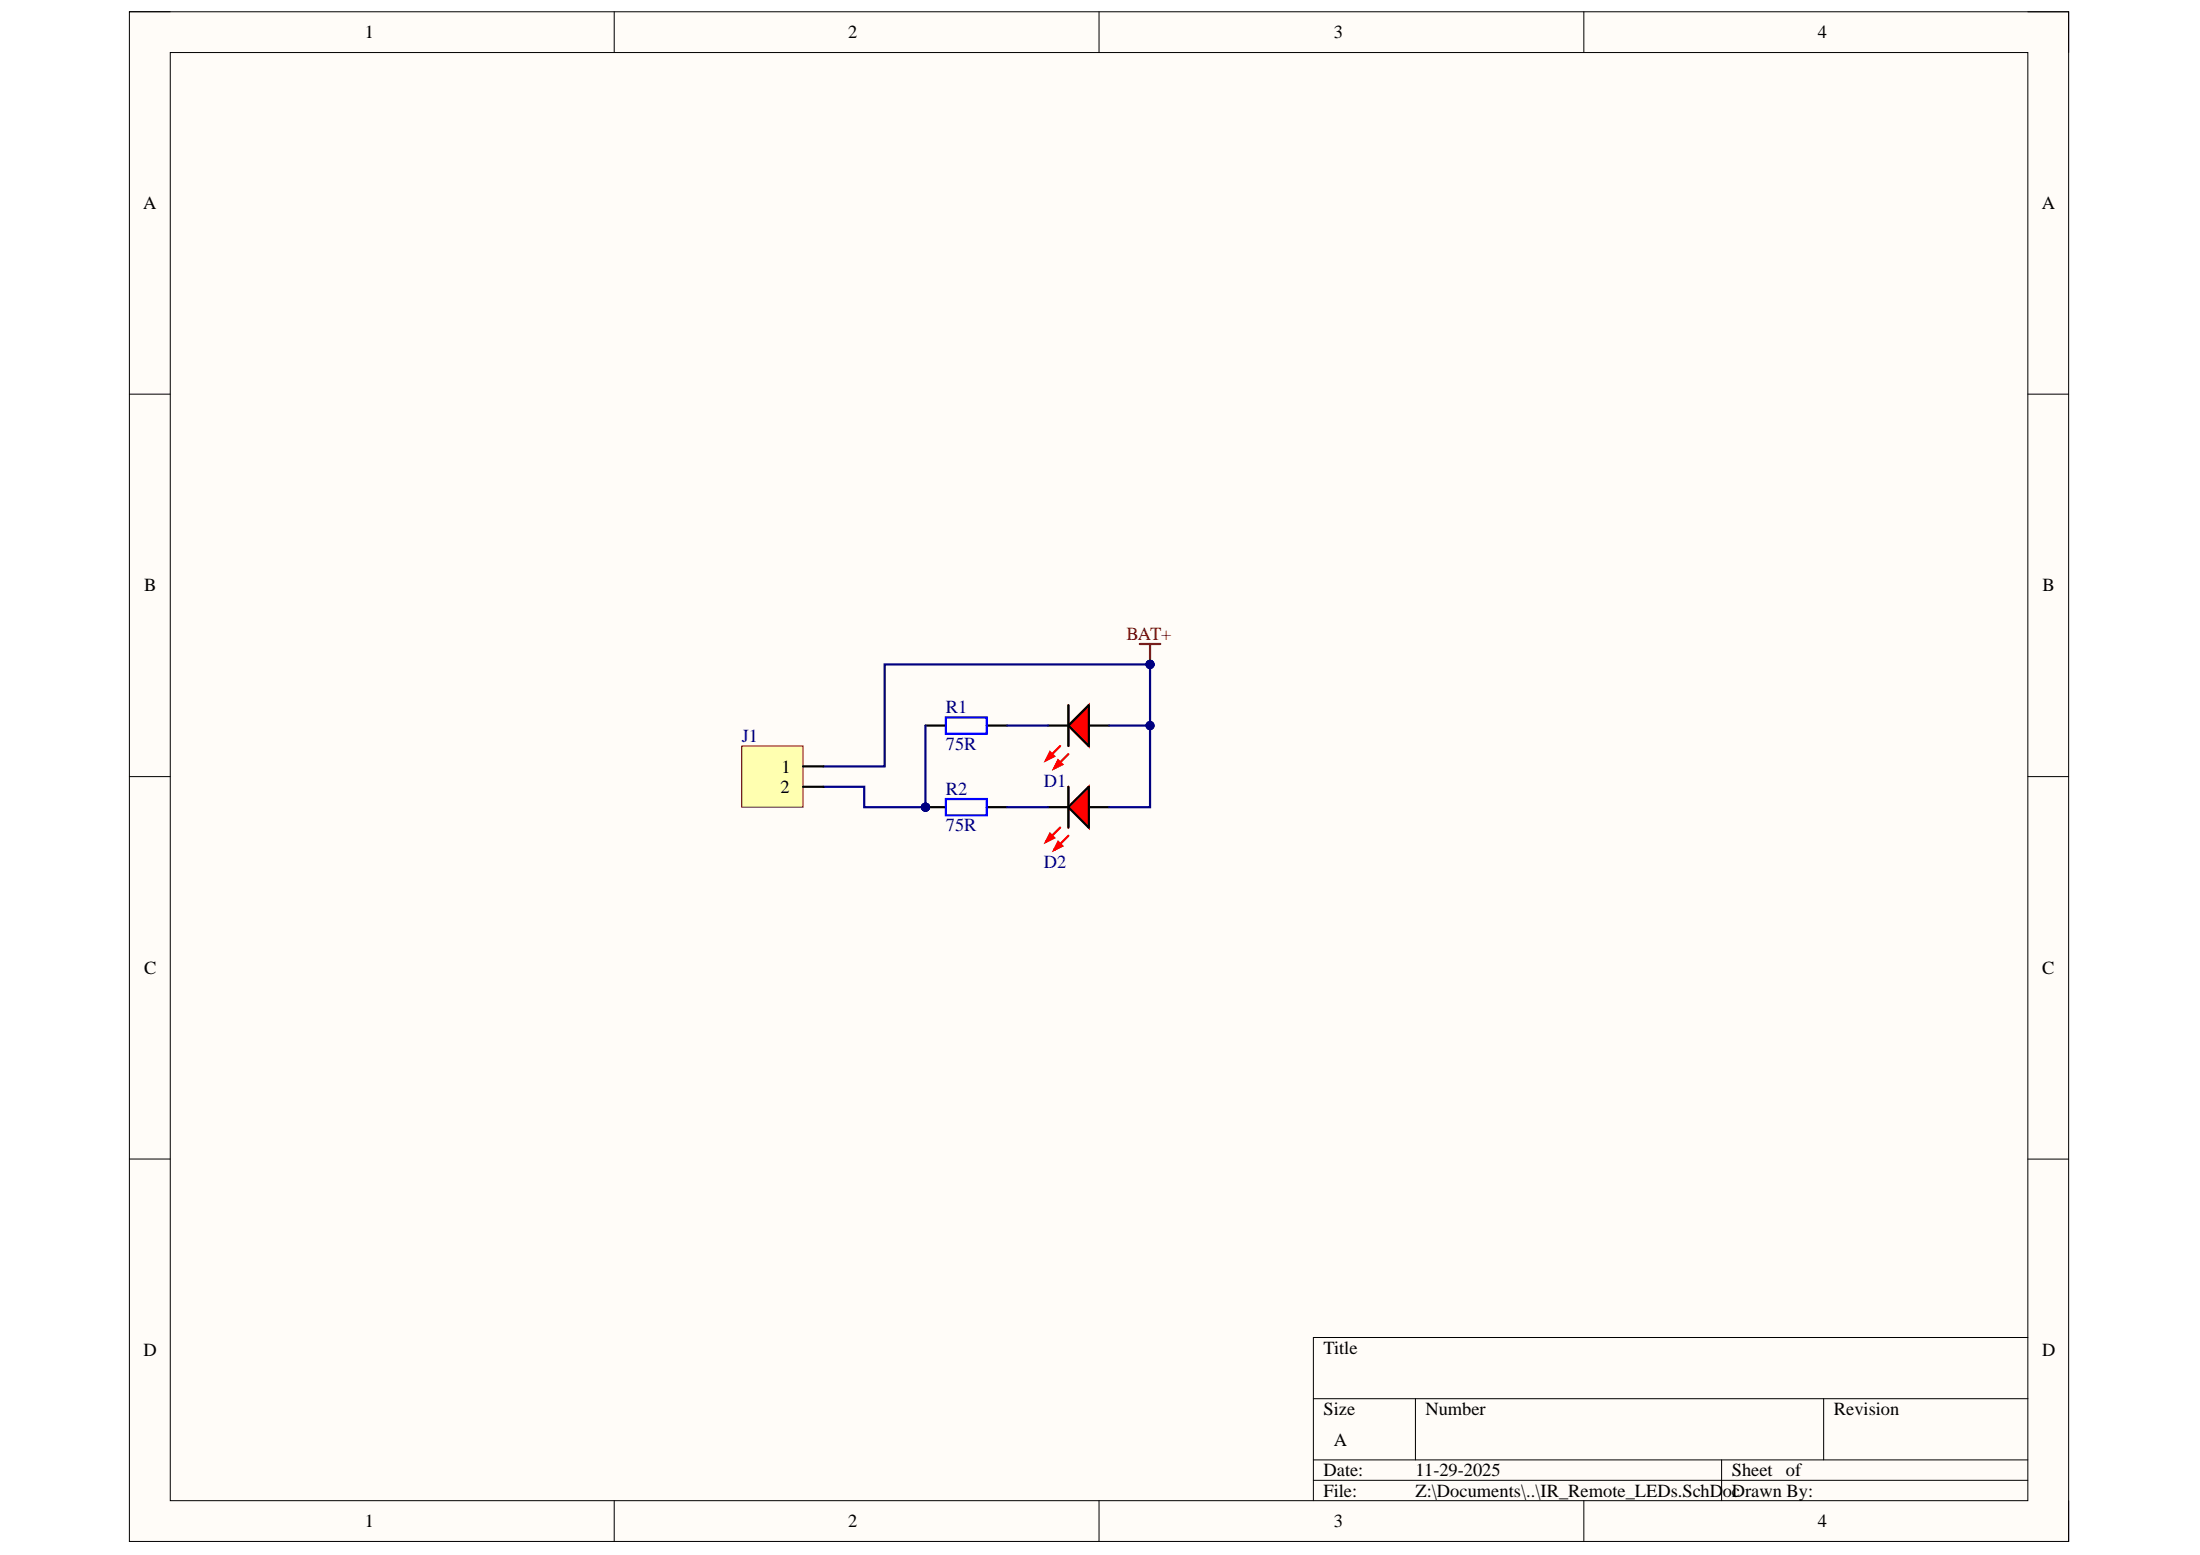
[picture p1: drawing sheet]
<svg xmlns="http://www.w3.org/2000/svg" width="297mm" height="210mm" viewBox="0 0 297 210" stroke-linecap="round" stroke-linejoin="round" font-family="sans-serif">
<path d="M17.5 1.6h261.8v206.5h-261.8z" fill-rule="evenodd" fill="#fffcf8"/>
<path d="M17.5 1.6h261.8v206.5h-261.8z" fill="none" stroke="#000" stroke-width=".14"/>
<path d="M23 7.1h250.8v195.5h-250.8z" fill-rule="evenodd" fill="#fffcf8"/>
<g fill="none" stroke="#000" stroke-width=".14">
<path d="M17.5 1.6h5.5M23 7.1h250.8v195.5h-250.8zM82.9 1.6v5.5M148.4 1.6v5.5M213.8 1.6v5.5M273.8 1.6h5.5v5.5M17.5 53.2h5.5M273.8 53.2h5.5M17.5 104.8h5.5M273.8 104.8h5.5M17.5 156.5h5.5M273.8 156.5h5.5"/>
<path d="M177.3 188.8h96.5M177.3 197.1h96.5M177.3 199.8h96.5M191.1 188.8v8.3M232.4 197.1v5.5M246.2 188.8v8.3M273.8 180.5h-96.5v22.1M82.9 202.6v5.5M148.4 202.6v5.5M213.8 202.6v5.5M279.3 202.6v5.5"/>
</g>
<path d="M141.5 97.9h2.8M147 97.9h2.8" fill="none" stroke="#000" stroke-width=".3"/>
<path d="M144.3 97.9l2.7-2.7v5.5z" fill="#f00"/>
<path d="M144.3 97.9l2.7-2.7v5.5zM143.1 100.7l-1.9 1.9M144.3 101.8l-2 1.9" fill="none" stroke="#f00" stroke-width=".3"/>
<path d="M141.8 101.5l.5 .6-1.1 .5z" fill="#f00"/>
<path d="M141.8 101.5l.5 .6-1.1 .5z" fill="none" stroke="#f00" stroke-width=".3"/>
<path d="M142.9 102.6l.5 .6-1.1 .5z" fill="#f00"/>
<path d="M144.3 95.2v5.5M142.9 102.6l.5 .6-1.1 .5z" fill="none" stroke="#f00" stroke-width=".3"/>
<path d="M144.3 97.9l2.7-2.7v5.5zM144.3 95.2v5.5M141.5 109h2.8M147 109h2.8" fill="none" stroke="#000" stroke-width=".3"/>
<path d="M144.3 109l2.7-2.8v5.5z" fill="#f00"/>
<path d="M143.1 111.7l-1.9 1.9M144.3 109l2.7-2.8v5.5zM144.3 112.8l-2 1.9" fill="none" stroke="#f00" stroke-width=".3"/>
<path d="M141.8 112.5l.5 .6-1.1 .5z" fill="#f00"/>
<path d="M141.8 112.5l.5 .6-1.1 .5z" fill="none" stroke="#f00" stroke-width=".3"/>
<path d="M142.9 113.6l.5 .6-1.1 .5z" fill="#f00"/>
<path d="M142.9 113.6l.5 .6-1.1 .5zM144.3 106.2v5.5" fill="none" stroke="#f00" stroke-width=".3"/>
<path d="M144.3 109l2.7-2.8v5.5zM144.3 106.2v5.5" fill="none" stroke="#000" stroke-width=".3"/>
<path d="M153.9 86.9h2.8M155.3 86.9v2.8" fill="none" stroke="#800000" stroke-width=".3"/>
<circle cx="155.3" cy="89.7" r=".55" fill="#000080"/>
<circle cx="155.3" cy="89.7" r=".55" fill="none" stroke="#000080" stroke-width=".14"/>
<path d="M125 97.9h2.7M133.2 97.9h2.8" fill="none" stroke="#000" stroke-width=".3"/>
<path d="M127.7 96.8h5.5v2.2h-5.5z" fill="none" stroke="#00f" stroke-width=".3"/>
<circle cx="125" cy="109" r=".55" fill="#000080"/>
<circle cx="125" cy="109" r=".55" fill="none" stroke="#000080" stroke-width=".14"/>
<path d="M125 109h2.7M133.2 109h2.8" fill="none" stroke="#000" stroke-width=".3"/>
<circle cx="125" cy="109" r=".55" fill="#000080"/>
<circle cx="125" cy="109" r=".55" fill="none" stroke="#000080" stroke-width=".14"/>
<path d="M127.7 107.9h5.5v2.2h-5.5z" fill="none" stroke="#00f" stroke-width=".3"/>
<path d="M149.8 97.9h5.5v11.1h-5.5" fill="none" stroke="#000080" stroke-width=".3"/>
<circle cx="155.3" cy="97.9" r=".55" fill="#000080"/>
<circle cx="155.3" cy="97.9" r=".55" fill="none" stroke="#000080" stroke-width=".14"/>
<path d="M155.3 89.7h-35.9v13.8h-8.2" fill="none" stroke="#000080" stroke-width=".3"/>
<circle cx="155.3" cy="89.7" r=".55" fill="#000080"/>
<circle cx="155.3" cy="89.7" r=".55" fill="none" stroke="#000080" stroke-width=".14"/>
<path d="M155.3 89.7v8.2" fill="none" stroke="#000080" stroke-width=".3"/>
<circle cx="155.3" cy="89.7" r=".55" fill="#000080"/>
<circle cx="155.3" cy="89.7" r=".55" fill="none" stroke="#000080" stroke-width=".14"/>
<circle cx="155.3" cy="97.9" r=".55" fill="#000080"/>
<circle cx="155.3" cy="97.9" r=".55" fill="none" stroke="#000080" stroke-width=".14"/>
<path d="M136 97.9h5.5M111.2 106.2h5.5v2.8h8.3M136 109h5.5" fill="none" stroke="#000080" stroke-width=".3"/>
<circle cx="125" cy="109" r=".55" fill="#000080"/>
<circle cx="125" cy="109" r=".55" fill="none" stroke="#000080" stroke-width=".14"/>
<path d="M125 97.9v11.1" fill="none" stroke="#000080" stroke-width=".3"/>
<circle cx="125" cy="109" r=".55" fill="#000080"/>
<circle cx="125" cy="109" r=".55" fill="none" stroke="#000080" stroke-width=".14"/>
<path d="M100.2 100.7h8.2v8.3h-8.2z" fill-rule="evenodd" fill="#ffffb0"/>
<path d="M100.2 100.7h8.2v8.3h-8.2z" fill="none" stroke="#800000" stroke-width=".14"/>
<path d="M108.4 103.5h2.8M108.4 106.2h2.8" fill="none" stroke="#000" stroke-width=".3"/>
<g font-size="2.5">
<text x="49.2" y="5.2">1</text>
<text x="114.5" y="5.2">2</text>
<text x="180.1" y="5.2">3</text>
<text x="245.4" y="5.2">4</text>
<text x="19.3" y="28.2">A</text>
<text x="275.7" y="28.2">A</text>
<text x="19.5" y="79.8">B</text>
<text x="275.8" y="79.8">B</text>
<text x="105.4" y="107">2</text>
<text x="105.5" y="104.3">1</text>
<text x="19.5" y="131.5">C</text>
<text x="275.8" y="131.5">C</text>
<text x="19.4" y="183.1">D</text>
<text x="178.7" y="182.7">Title</text>
<text x="275.7" y="183.1">D</text>
<text x="178.7" y="191">Size</text>
<text x="192.5" y="191">Number</text>
<text x="247.6" y="191">Revision</text>
<text x="180.1" y="195.1">A</text>
<text x="178.7" y="199.2">Date:</text>
<text x="178.7" y="202">File:</text>
<text x="191.1" y="199.2">11-29-2025</text>
<text x="191.1" y="202">Z:\Documents\..\IR_Remote_LEDs.SchD</text>
<text x="232.6" y="202">oc</text>
<text x="233.8" y="199.2">Sheet</text>
<text x="233.8" y="202">Drawn By:</text>
<text x="241.1" y="199.2">of</text>
<text x="49.2" y="206.1">1</text>
<text x="114.5" y="206.1">2</text>
<text x="180.1" y="206.1">3</text>
<text x="245.4" y="206.1">4</text>
</g>
<text font-size="2.5" fill="#800000" x="152.1" y="86.4">BAT+</text>
<g font-size="2.5" fill="#000080">
<text x="100.2" y="100.2">J1</text>
<text x="127.7" y="101.3">75R</text>
<text x="127.7" y="96.3">R1</text>
<text x="127.7" y="107.3">R2</text>
<text x="140.9" y="106.2">D1</text>
<text x="127.7" y="112.2">75R</text>
<text x="140.9" y="117.2">D2</text>
</g>
</svg>
